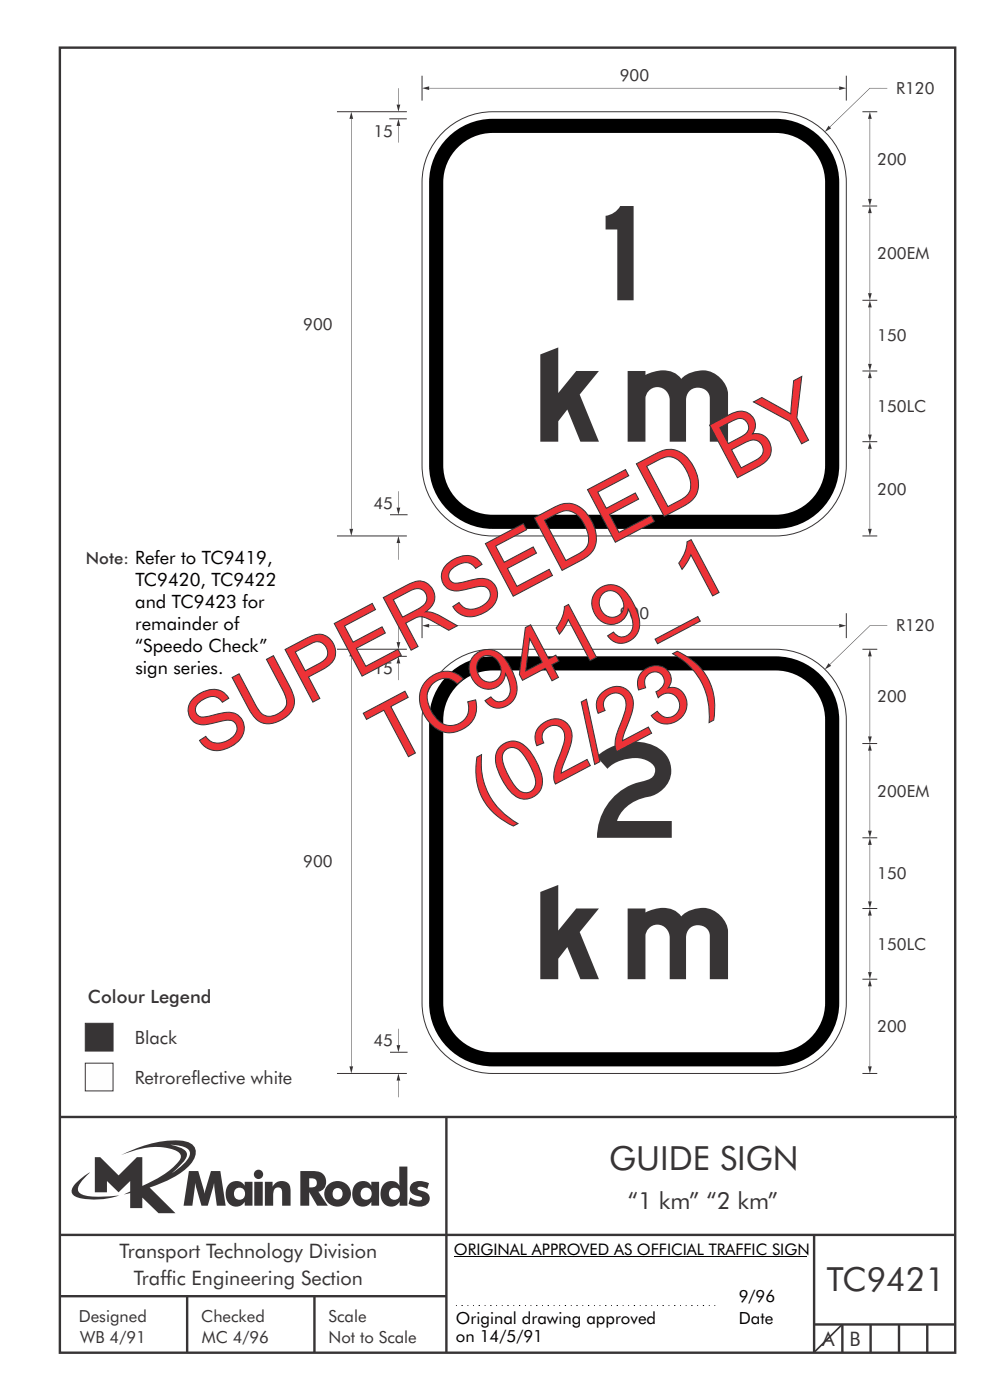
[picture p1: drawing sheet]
<svg xmlns="http://www.w3.org/2000/svg" width="210mm" height="297mm" viewBox="0 0 210 297" stroke-linecap="round" stroke-linejoin="round" font-family="sans-serif">
<g fill="none" stroke="#373435" stroke-width=".51">
<path d="M12.7 10.1h189.9v276.9h-189.9zM12.7 237h190.3M94.7 236.9v50.1M12.7 262h190M12.7 275h82M39.7 275v12M66.7 275v12M172.7 262v25M172.7 281h30M178.7 281v6M184.7 281v6M190.7 281v6"/>
<path d="M196.7 281v6"/>
</g>
<path d="M18.1 217.1h5.9v5.9h-5.9z" fill-rule="evenodd" fill="#373435" stroke="#373435" stroke-width=".21"/>
<path d="M18.1 225.6h5.9v5.9h-5.9z" fill-rule="evenodd" fill="#fefefe" stroke="#373435" stroke-width=".21"/>
<path d="M36.1 242.9a5.8 5.8 0 0 1 3.9 1 1.58 1.58 0 0 1-.2 2.1l-1.1 1.2-2.3 1.7 .9-.8a6.5 6.5 0 0 0 2.4-3.2 2.43 2.43 0 0 0-2.3-1.7zM20.1 245.5v7.5h2.6v-2.4l2.5 2.4 2.4-2.4v2.2l-1.3 .6 1.3-.3v3.2h2.6v-2.2l3.4 3.3h3.6l-5.5-5.4a20.1 20.1 0 0 0 8.7-5 3.1 3.1 0 0 0 .8-3.8 3.8 3.8 0 0 0-3.1-1.2 25.1 25.1 0 0 0-12.4 3.1 16.1 16.1 0 0 1 11.1-1.2 1.56 1.56 0 0 1 1.5 2 17.9 17.9 0 0 1-8.1 5.7v-6.1h-1.2l-3.8 3.9-3.9-3.9zM16.2 250.9a1.82 1.82 0 0 0-.6 2.7 9.9 9.9 0 0 0 5.8 .9l1.9-.3 2-.6a22.2 22.2 0 0 1-7.7-.1 1.33 1.33 0 0 1-.8-2.2l1-1.2 1.3-1.4-1.4 .9zM65.6 250a1.13 1.13 0 0 1 1.2 .2 1.13 1.13 0 0 1 .4 1.2 1.26 1.26 0 0 1-1.6 .5zM63.7 248.5v7.3h1.9v-2.9l1.7 2.9h2.2l-2-3a2.25 2.25 0 0 0 1.6-2.6 2.25 2.25 0 0 0-2.6-1.7zM68.9 253.3a2.8 2.8 0 0 0 5.6 0 2.8 2.8 0 0 0-5.6 0zM71 252.3a1.15 1.15 0 0 1 1.7 1 1.15 1.15 0 0 1-1.7 1 1.46 1.46 0 0 1 0-2zM75.5 251.1a3.2 3.2 0 0 0 .4 4.7 2.13 2.13 0 0 0 2.9-.8v.8h1.6v-5.1h-1.6v.9a2.07 2.07 0 0 0-3.3-.5zM76.9 252.2a1.23 1.23 0 0 1 1.7 .3 1.23 1.23 0 0 1-.2 1.7 1.23 1.23 0 0 1-1.7-.1 1.55 1.55 0 0 1 .2-1.9zM84.7 247.5l.1 4.1a2.16 2.16 0 0 0-2.4-1 2.16 2.16 0 0 0-1.6 2 2.52 2.52 0 0 0 2.7 3.4 2.11 2.11 0 0 0 1.3-1v.8h1.6v-8.3zM82.9 252.2a1.24 1.24 0 0 1 1.9 1.1 1.24 1.24 0 0 1-1.9 1 1.47 1.47 0 0 1 0-2.1zM87.5 251a1.52 1.52 0 0 0-.5 1.7 1.52 1.52 0 0 0 1.5 1 .82 .82 0 0 1 1 .8 2.07 2.07 0 0 1-2.5-.5l-.3 1.4a3.8 3.8 0 0 0 3.9 .1 1.56 1.56 0 0 0 .5-1.7 1.56 1.56 0 0 0-1.4-1.1 1.25 1.25 0 0 1-1.1-.6 1.21 1.21 0 0 1 1.7-.1l.3 .3 .4-1.3a3.7 3.7 0 0 0-3.5 0zM40.1 248.5l-1.2 7.3h1.9l.6-4.8 1.3 4.8h1.4l1.3-4.8 .6 4.8h1.9l-1.2-7.3h-1.9l-1.4 4.7-1.3-4.7zM48.7 251.1a3.2 3.2 0 0 0 .4 4.7 2.13 2.13 0 0 0 2.8-.8v.8h1.7v-5.1h-1.7v.9a2.07 2.07 0 0 0-3.2-.5zM50.1 252.2a1.23 1.23 0 0 1 1.6 .3 1.23 1.23 0 0 1-.2 1.7 1.23 1.23 0 0 1-1.7-.1 1.55 1.55 0 0 1 .3-1.9zM53.9 250.7v5.1h1.8v-5.1zM53.8 249.2a1 1 0 0 0 2 0 1 1 0 0 0-2 0zM56.2 250.7v5.1h1.7a5.4 5.4 0 0 1 .4-3.6 .91 .91 0 0 1 1.1-.2 .91 .91 0 0 1 .4 1.1v2.7h1.8v-2.9a2 2 0 0 0-1.3-2.3 2 2 0 0 0-2.5 1.2v-1.1z" fill-rule="evenodd" fill="#373435"/>
<g fill="none" stroke="#000" stroke-width=".21">
<path d="M96.3 266.6h74.7M96.7 277h.2M97.9 277h.3M99.2 277h.1M100.4 277h.1M101.5 277h.3M102.8 277h.2M104 277h.3M105.3 277h.1M106.5 277h.1M107.6 277h.3M108.9 277h.2"/>
<path d="M110.1 277h.2M111.4 277h.1M112.5 277h.2M113.7 277h.3M115 277h.2M116.2 277h.2M117.5 277h.1M118.6 277h.2M119.8 277h.3M121.1 277h.2M122.3 277h.2M123.5 277h.2"/>
<path d="M124.7 277h.3M126 277h.2M127.2 277h.2M128.4 277h.2M129.6 277h.2M130.8 277h.3M132.1 277h.2M133.3 277h.1M134.5 277h.2M135.7 277h.2M136.9 277h.3M138.2 277h.2"/>
<path d="M139.4 277h.1M140.6 277h.2M141.8 277h.2M143 277h.3M144.3 277h.1M145.5 277h.1M146.6 277h.3M147.9 277h.2M149.1 277h.3M150.4 277h.1M151.6 277h.1"/>
</g>
<path d="M178.7 281l-6 5.9" fill="none" stroke="#373435" stroke-width=".35"/>
<path d="M89.5 18.7l1.5-.4v.8zM91.1 18.7l86.9 .1zM178 18.3l1.5 .4-1.5 .4z" fill="#373435"/>
<path d="M89.5 16.1v5.2M179.5 16.1v5.2" fill="none" stroke="#373435" stroke-width=".21"/>
<g fill="#373435">
<path d="M175.8 26.7l.5 .5-1.3 .8zM176 26.9l8.5-8.2zM184.5 18.7l3.7 .1z"/>
<path d="M184.5 23.7l.4 1.5h-.8zM184.5 25.3l.1 16.9zM184.1 42.2h.8l-.4 1.5z"/>
<path d="M184.5 63.7l.4 1.5h-.8zM184.5 65.3l.1 11.9zM184.1 77.2h.8l-.4 1.5z"/>
<path d="M184.5 93.7l.4 1.5h-.8zM184.5 95.3l.1 16.9zM184.1 112.2h.8l-.4 1.5z"/>
<path d="M184.5 43.7l.4 1.5h-.8zM184.5 45.3l.1 16.9zM184.1 62.2h.8l-.4 1.5z"/>
<path d="M184.5 78.7l.4 1.5h-.8zM184.5 80.3l.1 11.9zM184.1 92.2h.8l-.4 1.5z"/>
</g>
<path d="M182.9 23.7h3.2M182.9 43.7h3.2M182.9 63.7h3.2M182.9 78.7h3.2M182.9 93.7h3.2M182.9 113.7h3.2" fill="none" stroke="#373435" stroke-width=".21"/>
<path d="M93.9 28.1a14.9 14.9 0 0 1 10.6-4.4h60a15 15 0 0 1 15 15v60a15 15 0 0 1-15 15h-60a15 15 0 0 1-15-15v-60a14.9 14.9 0 0 1 4.4-10.6z" fill-rule="evenodd" fill="#fff" stroke="#373435" stroke-width=".21"/>
<path d="M94.5 29.7a13.5 13.5 0 0 1 10-4.5h60a13.5 13.5 0 0 1 13.5 13.5v60a13.5 13.5 0 0 1-13.5 13.5h-60a13.5 13.5 0 0 1-13.5-13.5v-60a13.4 13.4 0 0 1 3.5-9z" fill-rule="evenodd" fill="#000"/>
<path d="M96.7 31.7a10.5 10.5 0 0 1 7.8-3.5h60a10.5 10.5 0 0 1 10.5 10.5v60a10.5 10.5 0 0 1-10.5 10.5h-60a10.5 10.5 0 0 1-10.5-10.5v-60a10.4 10.4 0 0 1 2.7-7z" fill-rule="evenodd" fill="#fff"/>
<path d="M71.5 23.7h14.8M71.5 113.7h14.8" fill="none" stroke="#373435" stroke-width=".21"/>
<g fill="#373435">
<path d="M74.5 23.7l.4 1.5h-.8zM74.5 25.3l.1 86.9zM74.1 112.2h.8l-.4 1.5z"/>
<path d="M84.5 113.7l.4 1.5h-.8zM84.5 115.3l.1 3.5z"/>
<path d="M84.5 25.2l.4 1.5h-.8zM84.5 26.8l.1 3.5z"/>
<path d="M84.5 104.2l.1 3.5zM84.1 107.7h.8l-.4 1.5z"/>
<path d="M84.5 18.7l.1 3.5zM84.1 22.2h.8l-.4 1.5z"/>
</g>
<path d="M82.6 25.2h3.7M82.7 109.2h3.8" fill="none" stroke="#373435" stroke-width=".21"/>
<path d="M89.5 132.7l1.5-.3v.7zM91.1 132.7l86.9 .1zM178 132.4l1.5 .3-1.5 .4z" fill="#373435"/>
<path d="M89.5 130.1v5.3M179.5 130.1v5.3" fill="none" stroke="#373435" stroke-width=".21"/>
<g fill="#373435">
<path d="M175.8 140.7l.5 .6-1.3 .7zM176 140.9l8.5-8.2zM184.5 132.7l3.7 .1z"/>
<path d="M184.5 137.8l.4 1.5h-.8zM184.5 139.3l.1 16.9zM184.1 156.2h.8l-.4 1.6z"/>
<path d="M184.5 177.8l.4 1.5h-.8zM184.5 179.3l.1 11.9zM184.1 191.2h.8l-.4 1.6z"/>
<path d="M184.5 207.8l.4 1.5h-.8zM184.5 209.3l.1 16.9zM184.1 226.2h.8l-.4 1.6z"/>
<path d="M184.5 157.8l.4 1.5h-.8zM184.5 159.3l.1 16.9zM184.1 176.2h.8l-.4 1.6z"/>
<path d="M184.5 192.8l.4 1.5h-.8zM184.5 194.3l.1 11.9zM184.1 206.2h.8l-.4 1.6z"/>
</g>
<path d="M182.9 137.8h3.2M182.9 157.8h3.2M182.9 177.8h3.2M182.9 192.8h3.2M182.9 207.8h3.2M182.9 227.8h3.2" fill="none" stroke="#373435" stroke-width=".21"/>
<path d="M93.9 142.2a14.9 14.9 0 0 1 10.6-4.4h60a15 15 0 0 1 15 14.9v60.1a15 15 0 0 1-15 15h-60a15 15 0 0 1-15-15v-60.1a14.9 14.9 0 0 1 4.4-10.5z" fill-rule="evenodd" fill="#fff" stroke="#373435" stroke-width=".21"/>
<path d="M95.5 142.7a13.4 13.4 0 0 1 9-3.4h60a13.5 13.5 0 0 1 13.5 13.4v60.1a13.5 13.5 0 0 1-13.5 13.5h-60a13.5 13.5 0 0 1-13.5-13.5v-60.1a13.5 13.5 0 0 1 4.5-10z" fill-rule="evenodd" fill="#000"/>
<path d="M97.6 144.9a10.4 10.4 0 0 1 6.9-2.6h60a10.5 10.5 0 0 1 10.5 10.4v60.1a10.5 10.5 0 0 1-10.5 10.5h-60a10.5 10.5 0 0 1-10.5-10.5v-60.1a10.5 10.5 0 0 1 3.6-7.8z" fill-rule="evenodd" fill="#fff"/>
<path d="M71.5 137.7h14.8M71.5 227.8h14.8" fill="none" stroke="#373435" stroke-width=".21"/>
<g fill="#373435">
<path d="M74.5 137.8l.4 1.5h-.8zM74.5 139.3l.1 86.9zM74.1 226.2h.8l-.4 1.6z"/>
<path d="M84.5 227.8l.4 1.5h-.8zM84.5 229.3l.1 3.5z"/>
<path d="M84.5 139.3l.4 1.5h-.8zM84.5 140.8l.1 3.5z"/>
<path d="M84.5 218.3l.1 3.4zM84.1 221.7h.8l-.4 1.6z"/>
<path d="M84.5 132.8l.1 3.4zM84.1 136.2h.8l-.4 1.5z"/>
</g>
<path d="M82.6 139.3h3.7M82.7 223.3h3.8" fill="none" stroke="#373435" stroke-width=".21"/>
<g font-size="20" fill="#373435">
<text x="128.5" y="63.7">1</text>
<text x="126.6" y="177.8">2</text>
</g>
<g font-size="17.6" fill="#ed3237">
<text x="43.5" y="161.1" transform="rotate(-28 43.5 161.1)">SUPERSEDED BY</text>
<text x="82.6" y="162.7" transform="rotate(-28 82.6 162.7)">TC9419_1</text>
<text x="103.5" y="173.9" transform="rotate(-28 103.5 173.9)">(02/23)</text>
</g>
<g font-size="15" fill="#373435">
<text x="114.6" y="93.7">km</text>
<text x="114.6" y="207.8">km</text>
</g>
<g font-size="7.1" fill="#373435">
<text x="129.2" y="248.3">GUIDE SIGN</text>
<text x="175.4" y="274">TC9421</text>
</g>
<text font-size="5" fill="#373435" x="133.2" y="256.6">“1 km” “2 km”</text>
<g font-size="4.2" fill="#373435">
<text x="25.4" y="267">Transport Technology Division</text>
<text x="28.4" y="272.6">Traffic Engineering Section</text>
<text x="174.4" y="285.6">A</text>
<text x="180.2" y="285.6">B</text>
</g>
<g font-size="3.9">
<text x="28.7" y="124.3">TC9420, TC9422</text>
<text x="28.7" y="129">and TC9423 for</text>
<text x="28.7" y="133.7">remainder of</text>
<text x="28.7" y="138.3">“Speedo Check”</text>
<text x="28.7" y="143">sign series.</text>
</g>
<g font-size="3.9" fill="#373435">
<text x="18.7" y="212.8">Colour Legend</text>
<text x="28.6" y="221.5">Black</text>
<text x="28.6" y="229.9">Retroreflective white</text>
</g>
<g font-size="3.6">
<text x="96.7" y="281">Original drawing approved</text>
<text x="156.7" y="276.2">9/96</text>
<text x="156.7" y="281">Date</text>
<text x="96.7" y="284.7">on 14/5/91</text>
</g>
<g font-size="3.5" fill="#373435">
<text x="131.5" y="17.2">900</text>
<text x="190.1" y="19.9">R120</text>
<text x="79.2" y="29" transform="rotate(1 79.2 29)">15</text>
<text x="186.1" y="34.9">200</text>
<text x="186.1" y="55">200EM</text>
<text x="64.3" y="69.9">900</text>
<text x="186.1" y="72.4">150</text>
<text x="186.1" y="87.5">150LC</text>
<text x="79.2" y="108" transform="rotate(1 79.2 108)">45</text>
<text x="186.1" y="104.9">200</text>
<text x="18.2" y="119.6">Note: Refer to TC9419,</text>
<text x="131.5" y="131.3">900</text>
<text x="190.1" y="134">R120</text>
<text x="79.2" y="143" transform="rotate(1 79.2 143)">15</text>
<text x="186.1" y="149">200</text>
<text x="186.1" y="169">200EM</text>
<text x="64.3" y="184">900</text>
<text x="186.1" y="186.5">150</text>
<text x="186.1" y="201.5">150LC</text>
<text x="79.2" y="222" transform="rotate(1 79.2 222)">45</text>
<text x="186.1" y="219">200</text>
<text x="16.7" y="280.4">Designed</text>
<text x="42.7" y="280.4">Checked</text>
<text x="69.7" y="280.4">Scale</text>
<text x="17" y="284.8">WB 4/91</text>
<text x="42.8" y="284.8">MC 4/96</text>
<text x="69.7" y="285">Not to Scale</text>
</g>
<text font-size="3.4" x="96.3" y="266.3">ORIGINAL APPROVED AS OFFICIAL TRAFFIC SIGN</text>
</svg>
